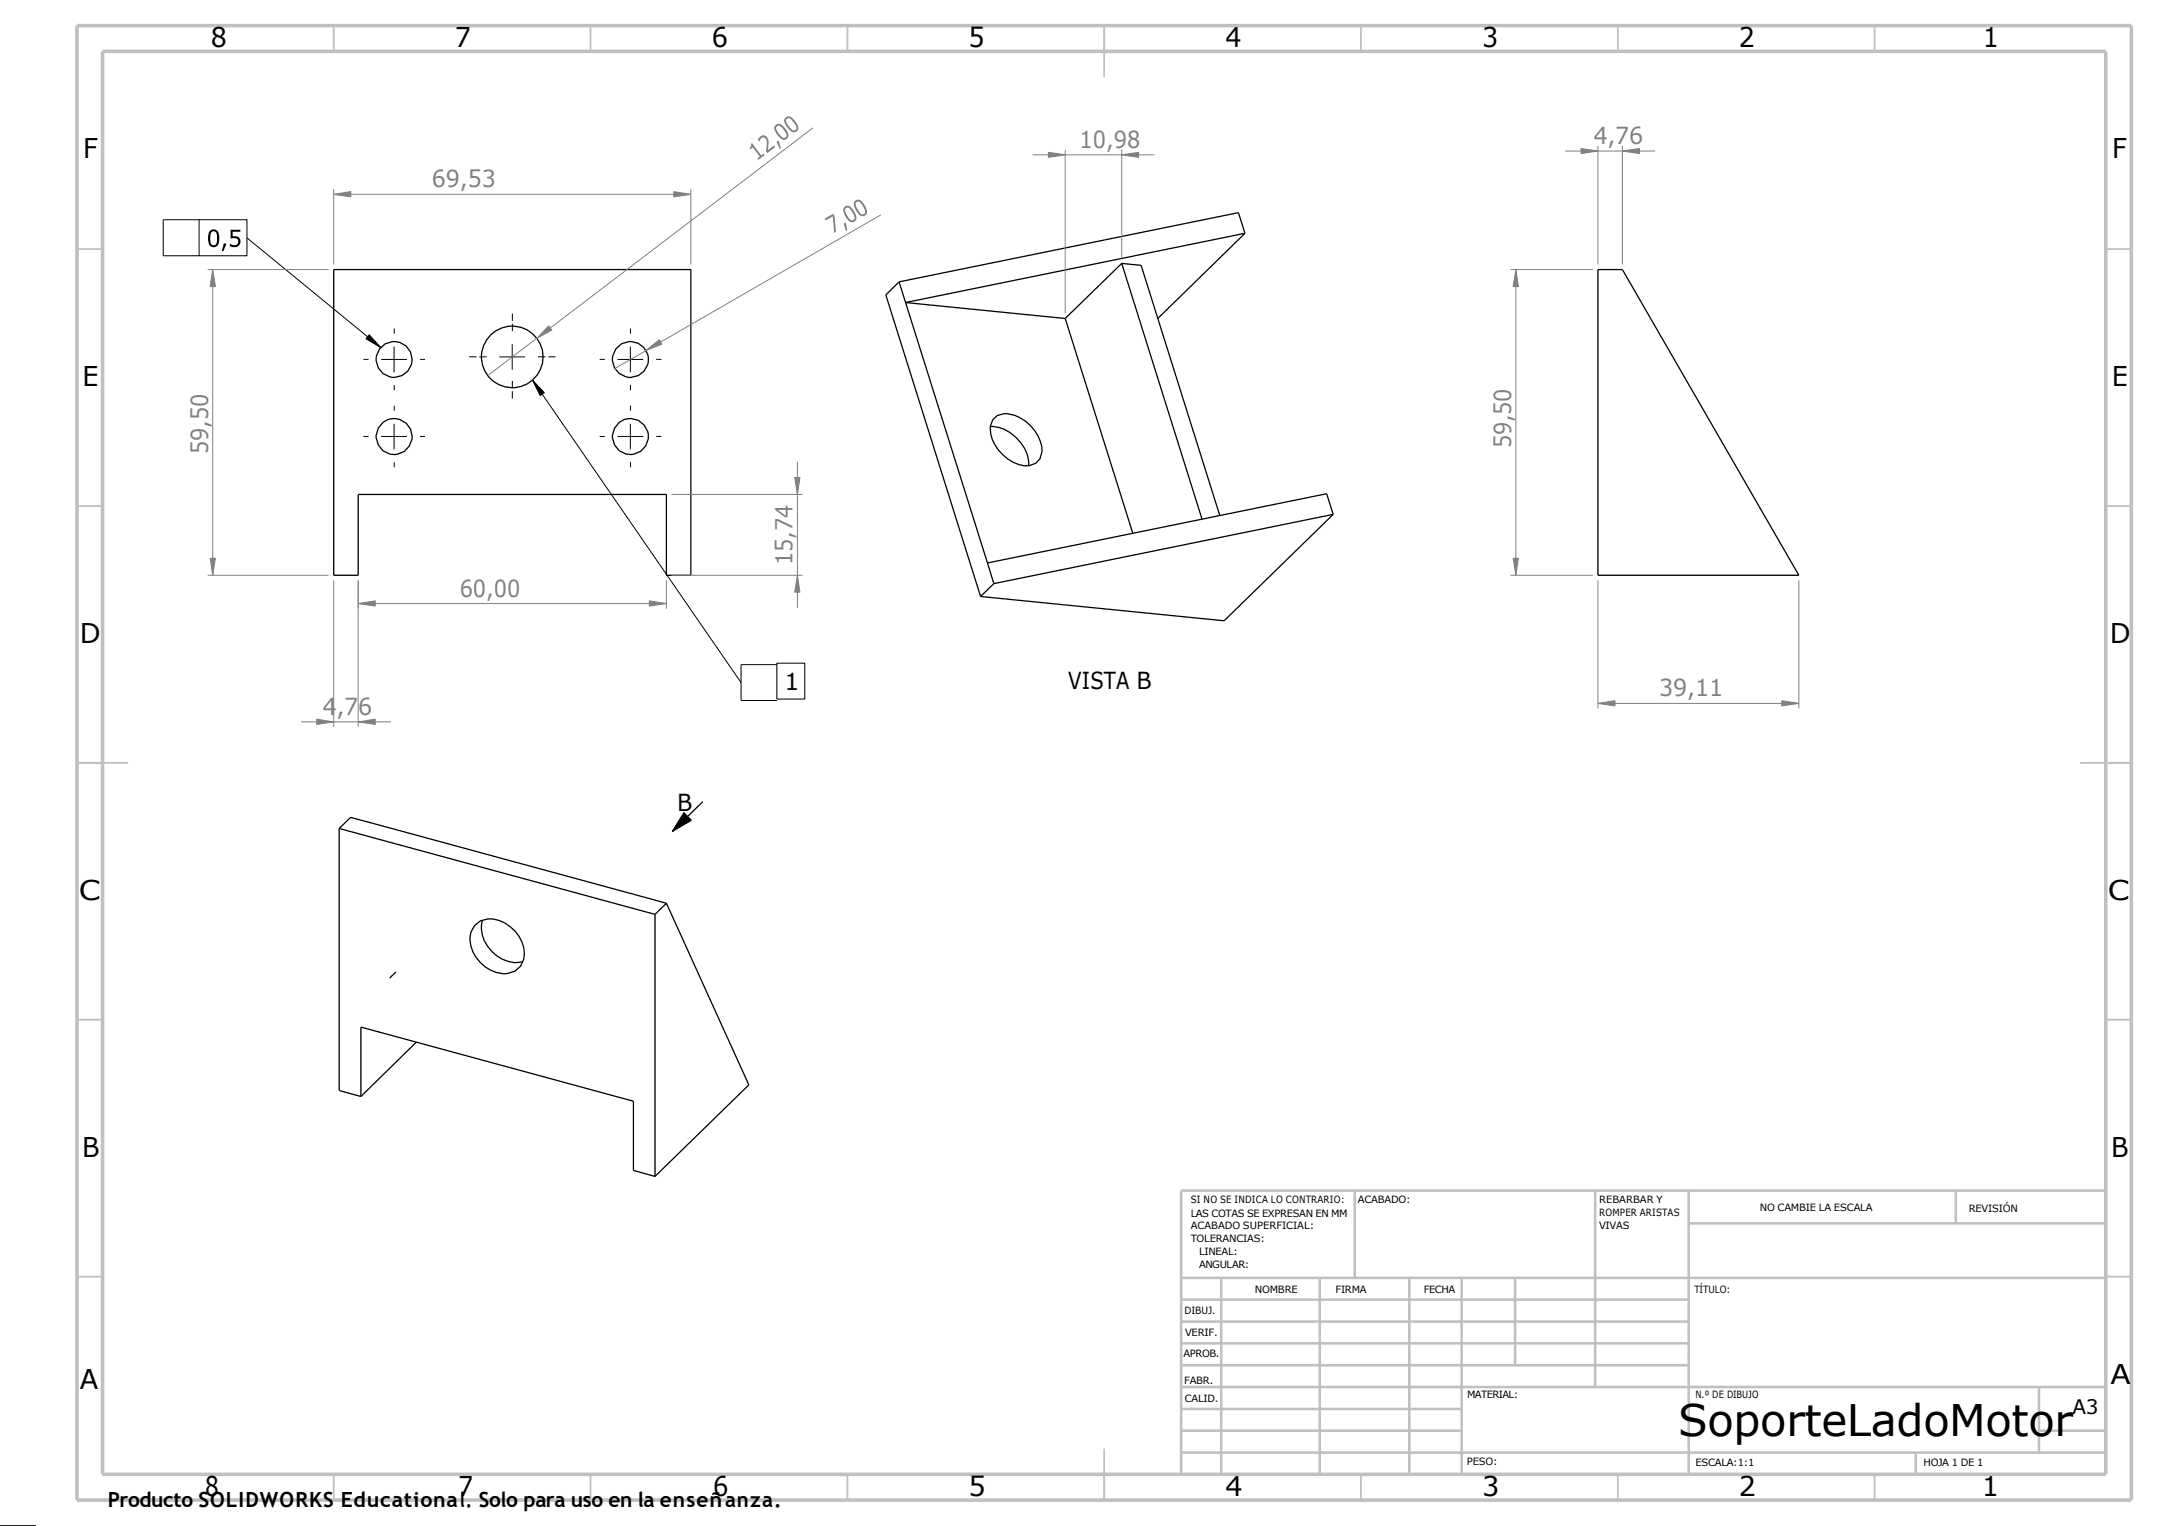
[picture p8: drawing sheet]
<svg xmlns="http://www.w3.org/2000/svg" width="420mm" height="297mm" viewBox="0 0 420 297" stroke-linecap="round" stroke-linejoin="round" font-family="sans-serif">
<g fill="none" stroke="#000" stroke-width=".25">
<path d="M65 52.5h69.5v59.5h-4.8v-15.7h-60v15.7h-4.7zM175 54.9l-2.5 2.5 18.4 58.7M175 54.9l1.3 4M176.3 58.9l16 50.7M176.3 58.9l31.1 3.1M218.4 51.3l3.8 .4 15.3 48.6M218.4 51.3l-11 10.7M218.4 51.3l15.6 49.7M242.4 45.4l-66.1 13.5M242.4 45.4l-17 16.6M242.4 45.4l-1.3-4-66.1 13.5M311.1 52.5h4.8l34.3 59.5h-39.1z"/>
<path d="M207.4 62l13.2 41.8M192.8 83.1a7.8 7.8 0 0 1 7.4 6.4l.1 1.2M193.3 81.7a3.6 3.6 0 0 1 4.3-.9 8.2 8.2 0 0 1 5.3 6.7 2.95 2.95 0 0 1-3.5 3.2 7.9 7.9 0 0 1-6.6-7.7zM192.3 109.6l1.2 4M193.5 113.6l-2.6 2.5M259.6 100.1l-1.3-4-66 13.5M259.6 100.1l-66.1 13.5M259.6 100.1l-21.3 20.7-47.4-4.7M133.2 158.2l1.4 1.5-3.7 2.1zM136.8 156l-5.9 5.8M66 161.3v51l4.3 1.1M66 161.3l61.5 16.7"/>
<path d="M66 161.3l2.3-2.2 61.4 16.7M94 179.1a6.3 6.3 0 0 0 2.7 6.9 5.5 5.5 0 0 0 5.1 1.2M127.5 178v51M129.7 175.8l16.1 35.4-18.3 17.8M129.7 175.8l-2.2 2.2M77.1 189.2l-1.2 1.2M92.4 180.2a4.3 4.3 0 0 1 4.8-1 7 7 0 0 1 4.8 7.5 3.7 3.7 0 0 1-4.2 2.8 7 7 0 0 1-6.1-8.1zM70.3 213.4v-13.5l53 14.5v13.4l4.2 1.2M81.1 202.9l-10.8 10.5"/>
<circle cx="76.7" cy="70" r="3.5"/>
<circle cx="99.7" cy="69.5" r="6"/>
<circle cx="122.7" cy="70" r="3.5"/>
<circle cx="76.7" cy="85" r="3.5"/>
<circle cx="122.7" cy="85" r="3.5"/>
</g>
<g fill="none" stroke="#808080" stroke-width=".19">
<path d="M65 37.8l3.3-.5v1zM65 36.8v14.7M65 37.8h69.5M131.2 37.3l3.3 .5-3.3 .5zM134.5 36.8v14.7M158.3 24.9l-53.8 40.9M201 30.1h23.8M204.1 29.6l3.3 .5-3.3 .5zM207.4 29.2v31.8M218.4 30.1l3.3-.5v1zM218.4 29.2v21.1M304.8 29.4h17.4"/>
<path d="M307.8 28.9l3.3 .5-3.3 .5zM311.1 28.4v23.1M315.9 29.4l3.3-.5v1zM315.9 28.4v23.1M40.4 52.5h23.6M41.4 52.5l.5 3.3h-1zM41.4 52.5v59.5M171.5 41.8l-45.7 26.4M294.1 52.5h16M295.1 52.5l.5 3.3h-1zM295.1 52.5v59.5M104.5 65.8l-9.5 7.3"/>
<path d="M106.8 63.4l.7 .9-3 1.5zM125.8 68.2l2.6-2.1 .5 .9zM125.8 68.2l-6.1 3.5M130.7 96.3h25.5M154.7 92.9h1l-.4 3.4zM155.3 89.9v28.4M40.4 112h23.6M40.9 108.7h1l-.5 3.3zM65 113v28.5M69.7 117.5l3.4-.5v1zM69.7 113v28.5M69.7 117.5h60"/>
<path d="M126.4 117l3.3 .5-3.3 .5zM129.7 113v5.5M130.7 112h25.5M155.3 112l.4 3.3h-1zM294.1 112h16M294.6 108.7h1l-.5 3.3zM311.1 113v24.9M350.2 113v24.9M61.7 140l3.3 .5-3.3 .5zM311.1 136.9l3.3-.5v1zM311.1 136.9h39.1M346.9 136.4l3.3 .5-3.3 .5z"/>
<path d="M58.6 140.5h17.5M69.7 140.5l3.4-.5v1z"/>
</g>
<g fill="none" stroke="#000" stroke-width=".19">
<path d="M38.8 42.8h-7v7h7M48.1 46.3l26 21.3M71.9 65.2l2.2 2.4-2.8-1.7zM74.2 70h5M76.7 67.5v5M97.2 69.5h5M99.7 67v5M103.7 74l2.3 2.4-.8 .6zM103.7 74l40.6 58.9M120.2 70h5M122.7 67.5v5M74.2 85h5"/>
<path d="M76.7 82.5v5M120.2 85h5M122.7 82.5v5M151.3 129.4h-7v7h7"/>
</g>
<g fill="none" stroke="#000" stroke-width=".19" stroke-dasharray="1.4 .5" stroke-linecap="butt">
<path d="M71.8 70h-1M76.8 65v-1M76.8 75v1M76.8 80v-1M81.8 70h1M94.8 69.5h-3.5M99.8 64.5v-3.5M104.8 69.5h3.5M117.8 70h-1M122.8 65v-1M122.8 75v1M122.8 80v-1"/>
<path d="M127.8 70h1M71.8 85h-1M76.8 90v1M81.8 85h1M117.8 85h-1M122.8 90v1M127.8 85h1"/>
</g>
<g fill="none" stroke="#c0c0c0" stroke-width=".35">
<path d="M65 5v5M115 5v5M165 5v5M215 5v10M265 5v5M315 5v5M365 5v5M15 48.5h5M410 48.5h5M15 98.5h5M410 98.5h5M15 148.5h10"/>
<path d="M405 148.5h10M15 198.5h5M410 198.5h5M15 248.5h5M410 248.5h5M65 287v5M115 287v5M165 287v5M215 282v10M265 287v5M315 287v5M365 287v5"/>
</g>
<g fill="none" stroke="#c0c0c0" stroke-width=".5">
<path d="M263.8 231.8v17M310.6 231.8v38.2M328.8 231.8v55.2M328.8 238.1h81.2M380.8 231.8v6.3M410 231.8h-180v55.2M230 248.8h180M230 257.3h98.8M230 253h98.8M237.8 248.8v38.2M257 248.8v38.2M274.4 248.8v38.2"/>
<path d="M284.6 248.8v38.2M295 248.8v17M230 265.8h98.8M230 261.5h98.8M230 278.5h54.6M230 274.3h54.6M230 270h180M397 278.5h13M397 270v12.8M230 282.8h180M373 282.8v4.2"/>
</g>
<path d="M15 5h400v287h-400zM20 10h390v277h-390z" fill="none" stroke="#c0c0c0" stroke-width=".7" stroke-linecap="butt"/>
<path d="M133.2 158.2l1.4 1.5-3.7 2.1z" fill="#000"/>
<g fill="#808080">
<path d="M218.4 30.1l3.3-.5v1z"/>
<path d="M204.1 29.6l3.3 .5-3.3 .5z"/>
</g>
<path d="M71.9 65.2l2.2 2.4-2.8-1.7zM103.7 74l2.3 2.4-.8 .6z" fill="#000"/>
<g fill="#808080">
<path d="M40.9 108.7h1l-.5 3.3z"/>
<path d="M41.4 52.5l.5 3.3h-1z"/>
<path d="M61.7 140l3.3 .5-3.3 .5z"/>
<path d="M65 37.8l3.3-.5v1z"/>
<path d="M69.7 140.5l3.4-.5v1z"/>
<path d="M69.7 117.5l3.4-.5v1z"/>
<path d="M106.8 63.4l.7 .9-3 1.5z"/>
<path d="M125.8 68.2l2.6-2.1 .5 .9z"/>
<path d="M126.4 117l3.3 .5-3.3 .5z"/>
<path d="M131.2 37.3l3.3 .5-3.3 .5z"/>
<path d="M155.3 112l.4 3.3h-1z"/>
<path d="M154.7 92.9h1l-.4 3.4z"/>
<path d="M294.6 108.7h1l-.5 3.3z"/>
<path d="M295.1 52.5l.5 3.3h-1z"/>
<path d="M307.8 28.9l3.3 .5-3.3 .5z"/>
<path d="M311.1 136.9l3.3-.5v1z"/>
<path d="M315.9 29.4l3.3-.5v1z"/>
<path d="M346.9 136.4l3.3 .5-3.3 .5z"/>
</g>
<path d="M38.8 42.8h9.3v7h-9.3zM151.3 129.1h5.4v7h-5.4zM0 297h7" fill="none" stroke="#000" stroke-width=".19"/>
<path d="M40.9 44.9a1.09 1.09 0 0 1 1.3-.1 1.09 1.09 0 0 1 .5 1.2 1.7 1.7 0 0 1-.8 2.1 1.11 1.11 0 0 1-1.4-1.3l.1-1.2zM41.2 45.2l-.3 1.2a1.11 1.11 0 0 0 .7 1.3 1 1 0 0 0 .7-1.3 1.11 1.11 0 0 0-.7-1.4zM43.6 47.4h.5l-.6 1.5h-.3zM44.9 44.7h1.9v.4h-1.5v.9a1.13 1.13 0 0 1 1.5 1.1 1.13 1.13 0 0 1-1.6 1l-.4-.2v-.4a.89 .89 0 0 0 1 .2 .89 .89 0 0 0 .5-1 1.29 1.29 0 0 0-1.4-.3z" fill="#000"/>
<path d="M99.7 74.2v3.4" fill="none" stroke="#000" stroke-width=".19" stroke-dasharray="1.4 .5" stroke-linecap="butt"/>
<g fill="#808080">
<path d="M146.2 28l.2-.1 1.8 2.4 .5-.4 .2 .3-1.2 .9-.2-.3 .4-.3-1.3-1.8-.5 .4-.2-.3a.52 .52 0 0 0 .3-.8zM148 26.6a1.04 1.04 0 0 1 1.2-.1 1.04 1.04 0 0 1 .4 1.2l-.1 1.5 1.2-.9 .2 .3-1.5 1.2-.3-.4 .1-.7a1.57 1.57 0 0 0-.5-2 1 1 0 0 0-.9 .9l-.3-.4zM151.2 27.6l.4-.2 .4 1.4-.2 .2zM151.1 24.3a1.14 1.14 0 0 1 1.6 .4l.4 .7a.98 .98 0 0 1 .4 1.2 .98 .98 0 0 1-1.2 .5 3.3 3.3 0 0 1-1.5-2.3zM151.2 24.7a2.1 2.1 0 0 0 .8 1.8 .6 .6 0 0 0 .9 .2 .6 .6 0 0 0 0-.9l-.3-.5a1.13 1.13 0 0 0-1.3-.7zM153 22.8a1.13 1.13 0 0 1 1.6 .5l.5 .7a.98 .98 0 0 1 .3 1.2 .98 .98 0 0 1-1.1 .5 3.3 3.3 0 0 1-1.6-2.4zM153.1 23.2a2.09 2.09 0 0 0 .9 1.8 .6 .6 0 0 0 .9 .3 .6 .6 0 0 0 0-1l-.4-.5a1.14 1.14 0 0 0-1.3-.7z"/>
<path d="M160.5 42.6l1.7-1 .3 .4 .3 3.1-.4 .2-.3-3.2-1.4 .8zM164.3 43.5l.4-.2 .2 1.5-.2 .2zM164.4 40.4a1.03 1.03 0 0 1 1.7 .4l.4 .7a.98 .98 0 0 1 .2 1.3 .98 .98 0 0 1-1.2 .4 3.3 3.3 0 0 1-1.3-2.6zM164.6 40.6a2.22 2.22 0 0 0 .8 2 .57 .57 0 0 0 .9 .2 .57 .57 0 0 0-.1-.9l-.2-.5a1.14 1.14 0 0 0-1.2-.9zM166.4 39.2a1.03 1.03 0 0 1 1.7 .4l.5 .8a.98 .98 0 0 1 .1 1.2 .98 .98 0 0 1-1.2 .4 3.3 3.3 0 0 1-1.2-2.6zM166.7 39.4a2.22 2.22 0 0 0 .7 2 .57 .57 0 0 0 .9 .2 .57 .57 0 0 0 0-.9l-.3-.5a1.14 1.14 0 0 0-1.2-.9z"/>
</g>
<text font-size="8.5" x="326.8" y="279.4">SoporteLadoMotor</text>
<g font-size="5.3">
<text x="41.1" y="9.1">8</text>
<text x="88.6" y="9.1">7</text>
<text x="138.6" y="9.1">6</text>
<text x="188.6" y="9.1">5</text>
<text x="238.6" y="9.1">4</text>
<text x="288.6" y="9.1">3</text>
<text x="338.6" y="9.1">2</text>
<text x="386.1" y="9.1">1</text>
<text x="16.2" y="30.7">F</text>
<text x="411.2" y="30.7">F</text>
<text x="16.1" y="75.2">E</text>
<text x="411.1" y="75.2">E</text>
<text x="15.5" y="125.2">D</text>
<text x="410.8" y="125.2">D</text>
<text x="15.4" y="175.2">C</text>
<text x="410.4" y="175.2">C</text>
<text x="16" y="225.2">B</text>
<text x="411" y="225.2">B</text>
<text x="410.9" y="269.5">A</text>
<text x="15.5" y="270.3">A</text>
<text x="39.9" y="291.3">8</text>
<text x="89.2" y="291.3">7</text>
<text x="138.8" y="291.3">6</text>
<text x="188.6" y="291.3">5</text>
<text x="238.6" y="291.3">4</text>
<text x="288.6" y="291.3">3</text>
<text x="338.6" y="291.3">2</text>
<text x="385.9" y="291.3">1</text>
</g>
<g font-size="4.6" fill="#808080">
<text x="210.2" y="28.8">10,98</text>
<text x="310.3" y="28">4,76</text>
<text x="84.1" y="36.3">69,53</text>
<text x="40.5" y="88.4" transform="rotate(-90 40.5 88.4)">59,50</text>
<text x="294.2" y="87.3" transform="rotate(-90 294.2 87.3)">59,50</text>
<text x="154.3" y="109.9" transform="rotate(-90 154.3 109.9)">15,74</text>
<text x="89.5" y="116.1">60,00</text>
<text x="323" y="135.4">39,11</text>
<text x="62.8" y="139.2">4,76</text>
</g>
<g font-size="4.6">
<text x="152.7" y="134.4">1</text>
<text x="208" y="134.2">VISTA B</text>
<text x="131.9" y="157.8">B</text>
</g>
<text font-size="4.1" x="21" y="293.4">Producto SOLIDWORKS Educational. Solo para uso en la enseñanza.</text>
<text font-size="3.9" x="403.5" y="275.2">A3</text>
<g font-size="1.9">
<text x="231.8" y="234.3">SI NO SE INDICA LO CONTRARIO:</text>
<text x="231.8" y="236.8">LAS COTAS SE EXPRESAN EN MM</text>
<text x="231.8" y="239.3">ACABADO SUPERFICIAL:</text>
<text x="264.4" y="234.3">ACABADO:</text>
<text x="311.3" y="234.2">REBARBAR Y</text>
<text x="311.3" y="236.7">ROMPER ARISTAS</text>
<text x="311.3" y="239.2">VIVAS</text>
<text x="342.6" y="235.7">NO CAMBIE LA ESCALA</text>
<text x="383.3" y="235.9">REVISIÓN</text>
<text x="231.8" y="241.8">TOLERANCIAS:</text>
<text x="233.5" y="244.3">LINEAL:</text>
<text x="233.5" y="246.8">ANGULAR:</text>
<text x="244.3" y="251.7">NOMBRE</text>
<text x="260" y="251.6">FIRMA</text>
<text x="277.2" y="251.6">FECHA</text>
<text x="329.9" y="251.6">TÍTULO:</text>
<text x="230.6" y="255.7">DIBUJ.</text>
<text x="230.7" y="260">VERIF.</text>
<text x="230.4" y="264.1">APROB.</text>
<text x="230.6" y="269.4">FABR.</text>
<text x="230.7" y="272.8">CALID.</text>
<text x="285.6" y="272.2">MATERIAL:</text>
<text x="330.1" y="272.2">N.º DE DIBUJO</text>
<text x="285.6" y="285.2">PESO:</text>
<text x="330.1" y="285.3">ESCALA:1:1</text>
<text x="374.5" y="285.3">HOJA 1 DE 1</text>
</g>
</svg>
